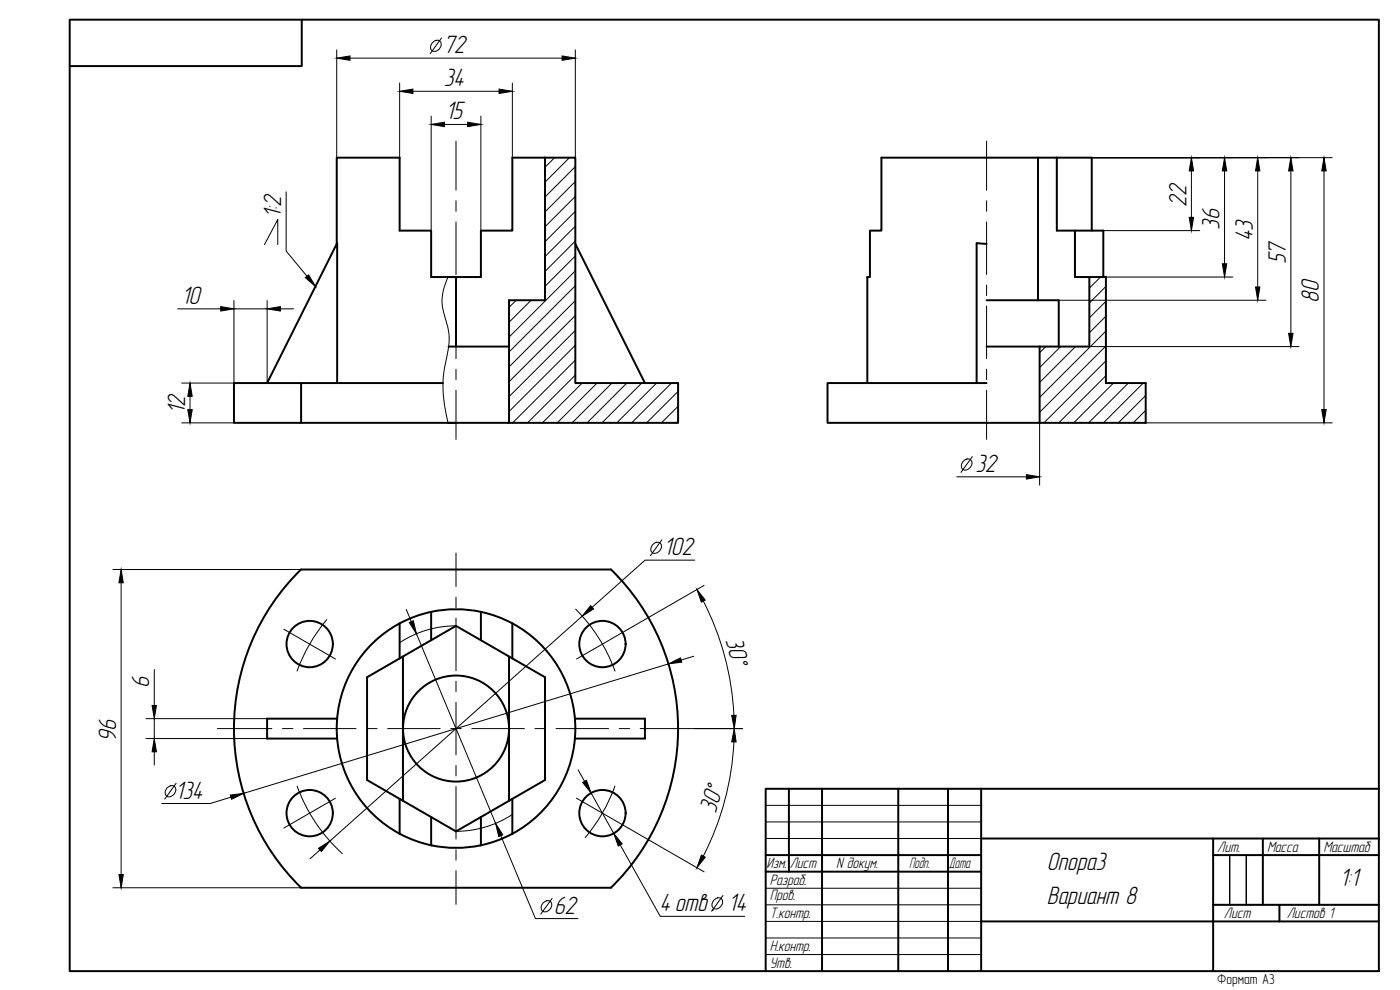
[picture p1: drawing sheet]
<svg xmlns="http://www.w3.org/2000/svg" width="420mm" height="297mm" viewBox="0 0 420 297" stroke-linecap="round" stroke-linejoin="round" font-family="sans-serif">
<!-- layer: 0 -->
<g fill="none" stroke="#000" stroke-width=".3">
<path d="M166.4 47.3l-2.8 2.9M170.9 47.3l-7.3 7.4M172.7 50l-9.1 9.1M172.7 54.5l-9.1 9.1M172.7 58.9l-9.1 9.2M172.7 63.4l-9.1 9.1M172.7 67.9l-9.1 9.1M172.7 72.3l-9.1 9.1M172.7 76.8l-9.1 9.1M154.9 90.1l-2.1 2.1M159.4 90.1l-6.6 6.6M172.7 81.3l-19.9 19.9"/>
<path d="M172.7 85.7l-19.9 19.9M172.7 90.2l-19.9 19.9M172.7 94.7l-19.9 19.9M172.7 99.1l-19.9 19.9M330.3 83.1l-3.4 3.3M331.9 85.9l-5 5M331.9 90.4l-5 5M331.9 94.9l-5 4.9M331.9 99.3l-19.9 19.9M172.7 103.6l-19.9 19.9M172.7 108.1l-18.9 18.8M172.7 112.5l-14.4 14.4"/>
<path d="M174.7 114.9l-11.9 12M179.2 114.9l-12 12M183.6 114.9l-11.9 12M188.1 114.9l-11.9 12M192.6 114.9l-12 12M197 114.9l-11.9 12M201.5 114.9l-11.9 12M203.5 117.4l-9.5 9.5M313.8 104l-1.8 1.8M318.3 104l-6.3 6.3M322.8 104l-10.8 10.8M331.9 103.8l-19.9 19.9"/>
<path d="M331.9 108.3l-18.6 18.6M331.9 112.7l-14.1 14.2M334.2 114.9l-12 12M338.6 114.9l-11.9 12M343.1 114.9l-11.9 12M343.8 118.7l-8.2 8.2M203.5 121.9l-5 5M203.5 126.4l-.5 .5M343.8 123.1l-3.7 3.8M229.8 241.6h64.7M229.8 246.6h64.7M229.8 251.6h64.7"/>
<path d="M229.8 266.5h64.7M229.8 271.5h64.7M229.8 276.5h64.7M369 271.5v-14.9v14.9M374 271.5v-14.9v14.9M229.8 281.4h64.7M229.8 286.4h64.7"/>
</g>
<g fill="none" stroke="#000" stroke-width=".59">
<path d="M20.9 5.9h392.9v285.5h-392.9zM90.6 5.9v13.9h-69.7M163.6 47.3h-9.8v21.9h-9.5v13.9h-9.9M163.6 47.3h9.1v67.6h30.8v12h-50.7M163.6 47.3v42.8h-10.8v36.8M311.5 47.3v42.8M317.2 47.3v21.9h5.4v13.9h9.3v31.8h11.9v12h-95.4v-12h47.7M317.2 47.3h-52.7v21.9h-3.4v13.9h-.8v31.8M317.2 47.3h10.4v21.9M101.1 73.2v-25.9h18.8v21.9h9.5v13.9h7.4v20.9M172.7 73.2l20.9 41.7M296.1 73.2l-3-.3v42"/>
<path d="M322.6 69.2h8.5v13.9M296.1 90.1h21.6v13.9M326.9 83.1v20.9h-30.8M80.2 114.9l21-42v42M90.4 114.9v12M132.9 114.9h-62.7v12h66.6M134.6 104h18.2M312 104v22.9M134.5 126.9h18.3M90.4 170.9a66.6 66.6 0 0 0 0 95.4l93 .1a66.7 66.7 0 0 0 0-95.5M90.4 170.9h93M119.9 187v10.5"/>
<path d="M119.9 197.5l-9.7 5.7v30.8l9.7 5.7M120 187a35.8 35.8 0 0 0-10.8 54.3 35.8 35.8 0 0 0 55.3 0 35.8 35.8 0 0 0-10.7-54.3M120.9 197v43.3M129.4 192.1l7.4-4.3 7.5 4.3M129.4 183.6v8.5M129.4 192.1l-9.5 5.4M129.4 183.6a35.8 35.8 0 0 0-9.4 3.4M129.4 183.6a35.8 35.8 0 0 1 14.9 0M144.3 183.6a35.8 35.8 0 0 1 9.5 3.4M144.3 183.6v8.5M144.3 192.1l19.3 11.1v30.8l-9.8 5.7M152.8 197v43.3"/>
<path d="M153.8 187v10.5M101.2 215.6h-21v6h21M172.5 215.6h21.1v6h-21.1M119.9 239.7l16.9 9.7 7.5-4.2M119.9 239.7v10.5M153.8 239.7v10.5M153.8 239.7l-9.5 5.5M236.8 236.7v24.8M246.7 236.7v54.7M269.6 236.7v54.7M284.5 236.7v54.7M294.5 236.7v54.7"/>
<path d="M413.8 236.7h-184v54.7M129.4 245.2v8.4M144.3 245.2v8.4M229.8 256.6h64.7M294.5 251.6h119.3M364.1 256.6h49.7M364.1 251.6v39.8M379 251.6v19.9M395.9 251.6v19.9M229.8 261.5h64.7M294.5 276.5h119.3M364.1 271.5h49.7"/>
<path d="M384 271.5v5"/>
<circle cx="92.9" cy="193.2" r="7"/>
<circle cx="180.8" cy="193.2" r="7"/>
<circle cx="136.9" cy="218.6" r="15.9"/>
<circle cx="92.9" cy="244" r="7"/>
<circle cx="180.8" cy="244" r="7"/>
</g>
<g fill="none" stroke="#000" stroke-width=".3">
<path d="M101.1 15v32.3M105 17.4h63.7M129.8 12.8a1.53 1.53 0 0 1 2.6 0 2.04 2.04 0 0 1-2.8 2.4 1.72 1.72 0 0 1 .2-2.4zM132.5 11.4l-3.4 4.7M172.7 15v32.3M119.9 24.9v22.4M123.9 27.4h25.9M129.4 34.8v34.4M133.4 37.3h6.9M144.3 34.8v34.4M153.8 24.9v22.4M85.9 57.6v17.7l8.8 10.6"/>
<path d="M327.6 47.3h72.2M357.6 51.3v13.9M367.5 51.3v27.8M377.5 51.3v34.8M387.4 51.3v48.7M397.3 51.3v71.6M79.4 73.4l4-7.5v7.5M331.1 69.2h29M53.3 92.7h12.9M70.2 90.2v24.7h-15.7M70.2 92.7h10M80.2 90.2v24.7"/>
<path d="M84.1 92.7h4M134.4 83.1a15.5 15.5 0 0 0-.5 13.5 18.3 18.3 0 0 1 .1 10.9 38 38 0 0 0 .5 19.4M317.7 90.1h62.2M331.9 83.1h38.1M57 118.9v4M326.9 104h63M54.5 126.9h15.7M289.1 138.4a1.53 1.53 0 0 1 2.6 0 2.05 2.05 0 0 1-2.8 2.4 1.75 1.75 0 0 1 .2-2.4zM291.8 137l-3.4 4.7M312 126.9v18.7M343.8 126.9h56M287.1 143.1h20.9"/>
<path d="M33.9 170.9h56.5M36.4 174.9v87.5M195.9 163.4a1.55 1.55 0 0 1 2.6 0 2.04 2.04 0 0 1-.7 2 2.04 2.04 0 0 1-2.1 .4 1.75 1.75 0 0 1 .2-2.4zM198.6 162l-3.4 4.7M208.5 168.1h-14.9l-15.9 14.1M211.3 175.6l-22.8 13.2M121.9 182.8l1.5 3.7M125 190.2l23.7 56.9M136.9 187.8a30.8 30.8 0 0 0-16.9 5M174.7 184.9l-75.7 67.5M200.6 199.2l-127.5 38.8M208.2 196.9l-3.8 1.1"/>
<path d="M211.1 180.3a83.5 83.5 0 0 1 9.2 34.3M43.8 215.6h36.4M46.3 200.9v10.8M46.3 215.6v6M208.5 218.6h14.3M43.8 221.6h36.4M46.3 225.6v4M50.1 236.4a1.55 1.55 0 0 1 2.6 0 2.03 2.03 0 0 1-.6 2.1 2.03 2.03 0 0 1-2.1 .3 1.72 1.72 0 0 1 .1-2.4zM52.9 235l-3.4 4.8M69.3 239.2l-6.2 1.9h-14.6M173.5 231l1.9 3.4M177.4 237.9l6.8 12.2"/>
<path d="M220.3 222.6a83.5 83.5 0 0 1-9.2 34.3M96 255l-2.9 2.7M150.3 250.7l10.4 24.9h12.8M153.8 244.4a30.8 30.8 0 0 1-16.9 5M186.1 253.5l12 21.4h25.4M188.5 248.5l22.8 13.1M33.9 266.4h56.5M162.9 271a1.53 1.53 0 0 1 2.7 0 2.05 2.05 0 0 1-2.8 2.3 1.75 1.75 0 0 1 .1-2.3zM165.7 269.6l-3.4 4.7M214.2 270.1a1.53 1.53 0 0 1 2.6 0 2.04 2.04 0 0 1-2.7 2.4 1.72 1.72 0 0 1 .1-2.4zM217 268.7l-3.4 4.7"/>
</g>
<g fill="none" stroke="#000" stroke-width=".3">
<path d="M136.8 42.3v14.8M296.1 42.3v14.8M136.8 60.2v3.2M136.8 66.6v15.8M296.1 60.2v3.2M296.1 66.6v15.8M136.8 85.5v3.2M136.8 91.8v15.8M296.1 85.5v3.2M296.1 91.8v15.8M136.8 110.8v3.1M136.8 117.1v14.7"/>
<path d="M296.1 110.8v3.1M296.1 117.1v14.7M136.8 165.9v10.1M136.8 179.2v3.1M85.2 188.8l15.5 8.9M98.1 185.9a50.7 50.7 0 0 0-8.9 15.5M136.8 185.5v15.8M172.8 182.8a50.7 50.7 0 0 1 11.8 18.6M188.5 188.8l-15.5 8.9M65.2 218.6h16.4M84.8 218.6h3.1M91.1 218.6h15.8"/>
<path d="M110 218.6h3.2M116.3 218.6h15.8M135.3 218.6h3.1M136.8 204.4v3.2M136.8 210.7v15.8M141.6 218.6h15.8M160.5 218.6h3.2M166.9 218.6h15.8M185.8 218.6h3.2M192.1 218.6h16.4M89.2 235.8a50.7 50.7 0 0 0 13.5 20.3M100.7 239.5l-15.5 9"/>
<path d="M136.8 229.7v3.1M136.8 236v15.8M173 239.5l15.5 9M184.6 235.8a50.7 50.7 0 0 1-9 15.5M136.8 254.9v3.2M136.8 261.3v10"/>
</g>
<g fill="#000" stroke="#000" stroke-width=".3">
<path d="M101.1 17.4l3.9-.6v1.3zM168.7 16.8l4 .6-4 .7zM119.9 27.4l4-.7v1.3zM129.4 37.3l4-.6v1.3zM140.3 36.7l4 .6-4 .7zM149.8 26.7l4 .7-4 .6zM357.6 47.3l.6 4h-1.3zM367.5 47.3l.7 4h-1.4zM377.5 47.3l.6 4h-1.3zM387.4 47.3l.7 4h-1.4zM397.3 47.3l.7 4h-1.3zM356.9 65.2h1.3l-.6 4z"/>
<path d="M366.8 79.1h1.4l-.7 4zM66.2 92l4 .7-4 .6zM80.2 92.7l3.9-.7v1.3zM91.6 83.3l1-.8 2.1 3.4zM376.8 86.1h1.3l-.6 4zM57 114.9l.7 4h-1.3zM386.7 100h1.4l-.7 4zM56.4 122.9h1.3l-.7 4zM396.7 122.9h1.3l-.7 4zM308 142.4l4 .7-4 .6zM36.4 170.9l.6 4h-1.3zM122.8 186.8l1.2-.6 1 4z"/>
<path d="M177.3 181.7l.8 1-3.4 2.2zM200.6 199.2l3.6-1.8 .4 1.3zM209.2 176.9l2.5 3.1-1.2 .7zM45.6 211.7h1.4l-.7 3.9zM219.6 214.7l1.3-.1-.5 4zM46.3 221.6l.7 4h-1.4zM69.1 238.5l4-.5-3.6 1.8zM174.9 234.8l1.1-.7 1.4 3.8zM220.4 218.6l.5 4h-1.3zM95.6 254.5l3.4-2.1-2.5 3.1zM148.7 247.1l2.2 3.4-1.2 .5zM184.2 250.1l2.5 3.1-1.1 .7z"/>
<path d="M210.5 256.6l1.2 .6-2.5 3.2zM35.7 262.4h1.3l-.6 4z"/>
</g>
<g font-size="7.8">
<text x="133" y="16">72</text>
<text x="133.2" y="25.9">34</text>
<text x="133.7" y="35.8">15</text>
<text x="84.3" y="65.4" transform="rotate(-90 84.3 65.4)">1:2</text>
<text x="356.1" y="62.1" transform="rotate(-90 356.1 62.1)">22</text>
<text x="366" y="68.9" transform="rotate(-90 366 68.9)">36</text>
<text x="375.9" y="72.4" transform="rotate(-90 375.9 72.4)">43</text>
<text x="385.9" y="79.4" transform="rotate(-90 385.9 79.4)">57</text>
<text x="54.4" y="91.2">10</text>
<text x="395.8" y="91" transform="rotate(-90 395.8 91)">80</text>
<text x="55.5" y="124.2" transform="rotate(-90 55.5 124.2)">12</text>
<text x="292.7" y="141.6">32</text>
<text x="199.2" y="166.6">102</text>
<text x="217.7" y="192.1" transform="rotate(75 217.7 192.1)">30°</text>
<text x="44.8" y="206.5" transform="rotate(-90 44.8 206.5)">6</text>
<text x="34.9" y="222.5" transform="rotate(-90 34.9 222.5)">96</text>
<text x="52.6" y="239.6">134</text>
<text x="214.8" y="244.4" transform="rotate(-75 214.8 244.4)">30°</text>
<text x="314.2" y="260.9">Опора3</text>
<text x="402.1" y="265.8">1:1</text>
<text x="166.3" y="274.1">62</text>
<text x="197.9" y="273.5">4 отв . 14</text>
<text x="314.2" y="271.3">Вариант 8</text>
</g>
<g font-size="4.7">
<text x="365.3" y="255.6">Лит.</text>
<text x="380.2" y="255.6">Масса</text>
<text x="397.2" y="255.6">Масштаб</text>
<text x="230" y="260.5">Изм.</text>
<text x="237" y="260.5">Лист</text>
<text x="250.9" y="260.5">N докум.</text>
<text x="272.8" y="260.5">Подп.</text>
<text x="284.8" y="260.5">Дата</text>
<text x="231" y="265.5">Разраб.</text>
<text x="231" y="270.1">Пров.</text>
<text x="231" y="275.5">Т.контр.</text>
<text x="367.3" y="275.5">Лист</text>
<text x="386.2" y="275.5">Листов 1</text>
<text x="231" y="285.4">Н.контр.</text>
<text x="231" y="290.4">Утв.</text>
</g>
<text font-size="4.4" x="365.3" y="295.4">Формат А3</text>
</svg>
